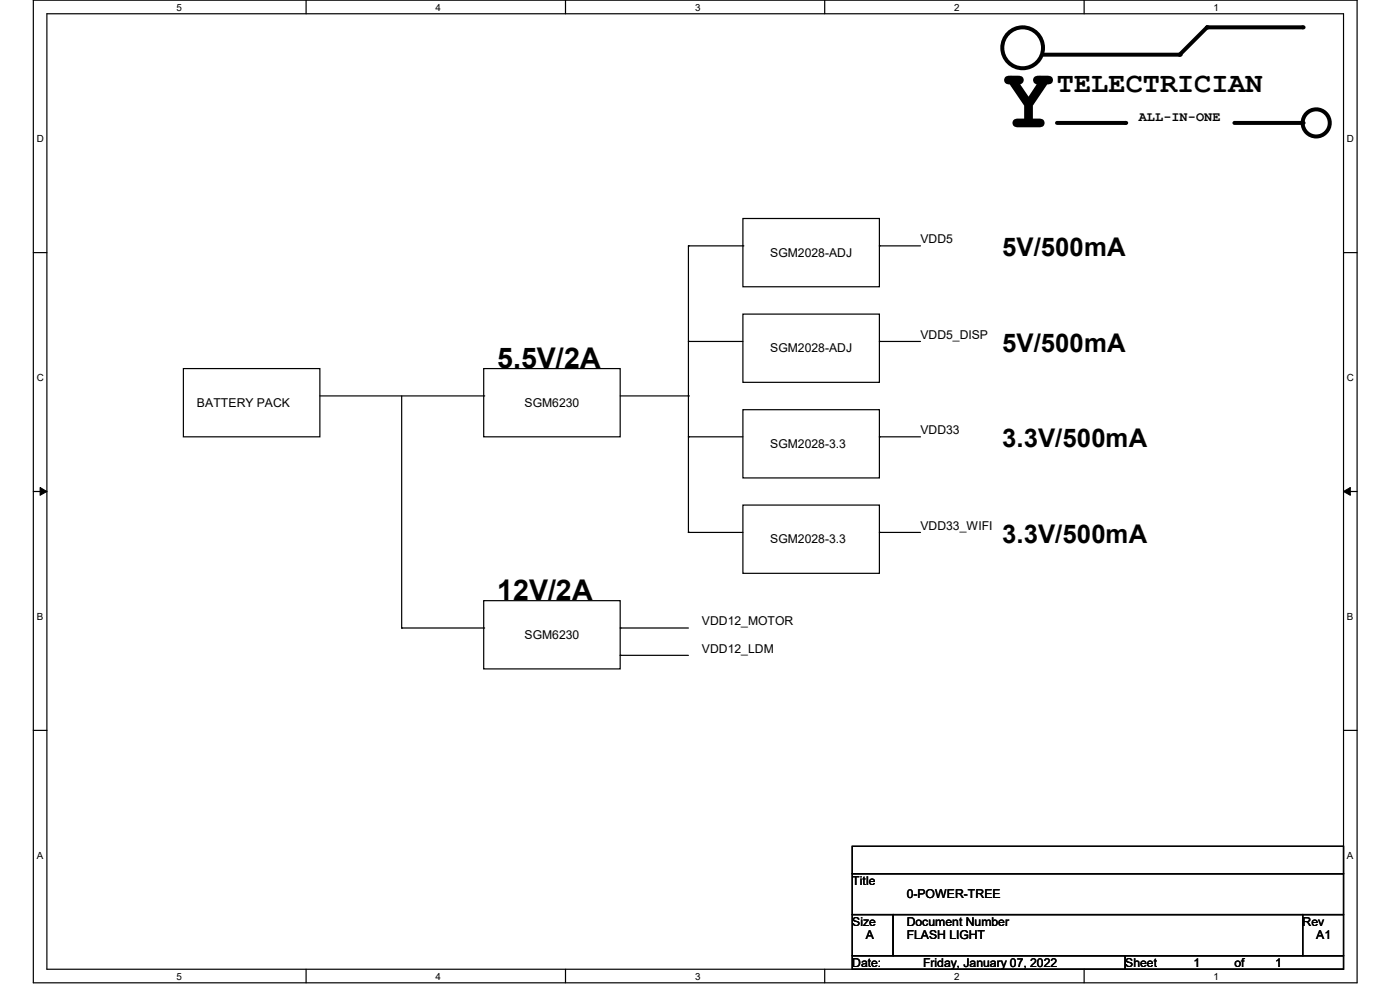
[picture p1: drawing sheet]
<svg xmlns="http://www.w3.org/2000/svg" width="297mm" height="210mm" viewBox="0 0 297 210" stroke-linecap="round" stroke-linejoin="round" font-family="sans-serif">
<path d="M7.1 0h280.8v208.5h-280.8zM9.9 2.9h275.1v202.7h-275.1z" fill="none" stroke="#000" stroke-width=".25"/>
<g fill="#fff">
<path d="M37.4 .3h1.2v2.4h-1.2z"/>
<path d="M37.4 205.9h1.2v2.3h-1.2z"/>
</g>
<path d="M64.9 0v2.9M64.9 205.6v2.9" fill="none" stroke="#000" stroke-width=".25"/>
<g fill="#fff">
<path d="M92.4 .3h1.2v2.4h-1.2z"/>
<path d="M92.4 205.9h1.2v2.3h-1.2z"/>
</g>
<path d="M120 0v2.9M120 205.6v2.9" fill="none" stroke="#000" stroke-width=".25"/>
<g fill="#fff">
<path d="M147.4 .3h1.2v2.4h-1.2z"/>
<path d="M147.4 205.9h1.2v2.3h-1.2z"/>
</g>
<path d="M175 0v2.9M175 205.6v2.9" fill="none" stroke="#000" stroke-width=".25"/>
<g fill="#fff">
<path d="M202.4 .3h1.2v2.4h-1.2z"/>
<path d="M202.4 205.9h1.2v2.3h-1.2z"/>
</g>
<path d="M230 0v2.9M230 205.6v2.9" fill="none" stroke="#000" stroke-width=".25"/>
<g fill="#fff">
<path d="M257.5 .3h1.1v2.4h-1.1z"/>
<path d="M257.5 205.9h1.1v2.3h-1.1z"/>
<path d="M7.8 28.2h1.5v2.4h-1.5z"/>
<path d="M285.7 28.2h1.5v2.4h-1.5z"/>
<path d="M7.8 78.9h1.5v2.3h-1.5z"/>
<path d="M285.7 78.9h1.5v2.3h-1.5z"/>
</g>
<path d="M7.1 53.6h2.8M285 53.6h2.9" fill="none" stroke="#000" stroke-width=".25"/>
<g fill="#fff">
<path d="M7.8 129.6h1.3v2.3h-1.3z"/>
<path d="M285.7 129.6h1.4v2.3h-1.4z"/>
</g>
<path d="M7.1 104.3h2.8M285 104.3h2.9" fill="none" stroke="#000" stroke-width=".25"/>
<path d="M8.5 103.4l1.4 .9-1.4 .8zM285 104.3l1.5-.9v1.7z" fill="#000" stroke="#000" stroke-width=".21"/>
<g fill="#fff">
<path d="M7.8 180.3h1.3v2.3h-1.3z"/>
<path d="M285.7 180.3h1.4v2.3h-1.4z"/>
</g>
<g fill="none" stroke="#000" stroke-width=".25">
<path d="M146 52.2h.1M146 52.2v60.7M146 52.2h11.6M157.6 46.4h29v14.4h-29zM157.6 52.2h.1M186.6 52.2h.1M186.6 52.2h8.7M38.9 78.2h29v14.5h-29zM102.6 78.2h29v14.5h-29zM146 72.4h.1M146 72.4h11.6M157.6 66.6h29v14.5h-29z"/>
<path d="M186.6 72.4h.1M186.6 72.4h8.7M67.9 84h34.7M85.2 84v49.2M102.6 84h.1M131.6 84h14.4M146 84h.1M146 92.7h.1M146 92.7h11.6M157.6 86.9h29v14.5h-29zM186.6 92.7h.1M186.6 92.7h8.7"/>
<path d="M146 112.9h.1M146 112.9h11.6M157.6 107.1h29v14.5h-29zM186.6 112.9h.1M186.6 112.9h8.7M85.2 133.2h.1M85.2 133.2h17.4M102.6 127.4h29v14.5h-29zM102.6 133.2h.1M131.6 133.2h.1M131.6 139h.1M131.6 133.2h14.4"/>
<path d="M131.6 139h14.4M7.1 154.9h2.8M285 154.9h2.9M180.8 179.5h104.2v5.8h-104.2zM180.8 185.3h104.2v8.7h-104.2zM180.8 194h8.7v8.7h-8.7zM189.5 194h86.9v8.7h-86.9zM276.4 194h8.6v8.7h-8.6zM180.8 202.7h57.9v2.9h-57.9zM238.7 202.7h46.3v2.9h-46.3z"/>
</g>
<g fill="none" stroke="#000" stroke-width=".85">
<path d="M276.4 5.8h-20.3l-5.8 5.8h-29M224.2 26.1h14.5M261.9 26.1h14.5"/>
<circle cx="216.9" cy="10.1" r="4.3"/>
<circle cx="279.2" cy="26.1" r="2.88"/>
</g>
<g fill="#000">
<circle cx="250.3" cy="11.6" r=".42"/>
<circle cx="256.1" cy="5.8" r=".42"/>
<circle cx="276.4" cy="5.8" r=".42"/>
<circle cx="238.7" cy="26.1" r=".42"/>
<circle cx="276.4" cy="26.1" r=".42"/>
</g>
<text font-size="18.5" x="212.6" y="27">Y</text>
<g font-size="6.1">
<text x="224.2" y="19.6">TELECTRICIAN</text>
<text x="105.5" y="78.1">5.5V/2A</text>
<text x="105.5" y="127.3">12V/2A</text>
</g>
<g font-size="5.5">
<text x="212.6" y="54.3">5V/500mA</text>
<text x="212.6" y="74.6">5V/500mA</text>
<text x="212.6" y="94.9">3.3V/500mA</text>
<text x="212.6" y="115.1">3.3V/500mA</text>
</g>
<text font-size="2.9" x="241.6" y="25.6">ALL-IN-ONE</text>
<g font-size="2.6">
<text x="195.3" y="51.6">VDD5</text>
<text x="163.4" y="54.5">SGM2028-ADJ</text>
<text x="195.3" y="71.8">VDD5_DISP</text>
<text x="163.4" y="74.8">SGM2028-ADJ</text>
<text x="41.8" y="86.3">BATTERY PACK</text>
<text x="111.3" y="86.3">SGM6230</text>
<text x="163.4" y="95">SGM2028-3.3</text>
<text x="195.3" y="92.1">VDD33</text>
<text x="195.3" y="112.4">VDD33_WIFI</text>
<text x="163.4" y="115.3">SGM2028-3.3</text>
<text x="111.3" y="135.6">SGM6230</text>
<text x="148.9" y="132.7">VDD12_MOTOR</text>
<text x="148.9" y="138.4">VDD12_LDM</text>
<text x="180.8" y="187.7">Title</text>
<text x="192.4" y="190.6">0-POWER-TREE</text>
<text x="180.8" y="196.3">Size</text>
<text x="192.3" y="196.3">Document Number</text>
<text x="276.4" y="196.3">Rev</text>
<text x="183.7" y="199.3">A</text>
<text x="192.4" y="199.3">FLASH LIGHT</text>
<text x="279.2" y="199.3">A1</text>
<text x="180.8" y="205.1">Date:</text>
<text x="195.8" y="205.1">Friday, January 07, 2022</text>
<text x="238.7" y="205.1">Sheet</text>
<text x="253.2" y="205.1">1</text>
<text x="261.9" y="205.1">of</text>
<text x="270.5" y="205.1">1</text>
</g>
<g font-size="2.1">
<text x="37.4" y="2.2">5</text>
<text x="92.4" y="2.2">4</text>
<text x="147.4" y="2.2">3</text>
<text x="202.4" y="2.2">2</text>
<text x="257.5" y="2.2">1</text>
<text x="7.8" y="30.1">D</text>
<text x="285.8" y="30.1">D</text>
<text x="7.8" y="80.8">C</text>
<text x="285.8" y="80.8">C</text>
<text x="7.8" y="131.5">B</text>
<text x="285.8" y="131.5">B</text>
<text x="7.8" y="182.2">A</text>
<text x="285.8" y="182.2">A</text>
<text x="37.4" y="207.8">5</text>
<text x="92.4" y="207.8">4</text>
<text x="147.4" y="207.8">3</text>
<text x="202.4" y="207.8">2</text>
<text x="257.5" y="207.8">1</text>
</g>
</svg>
